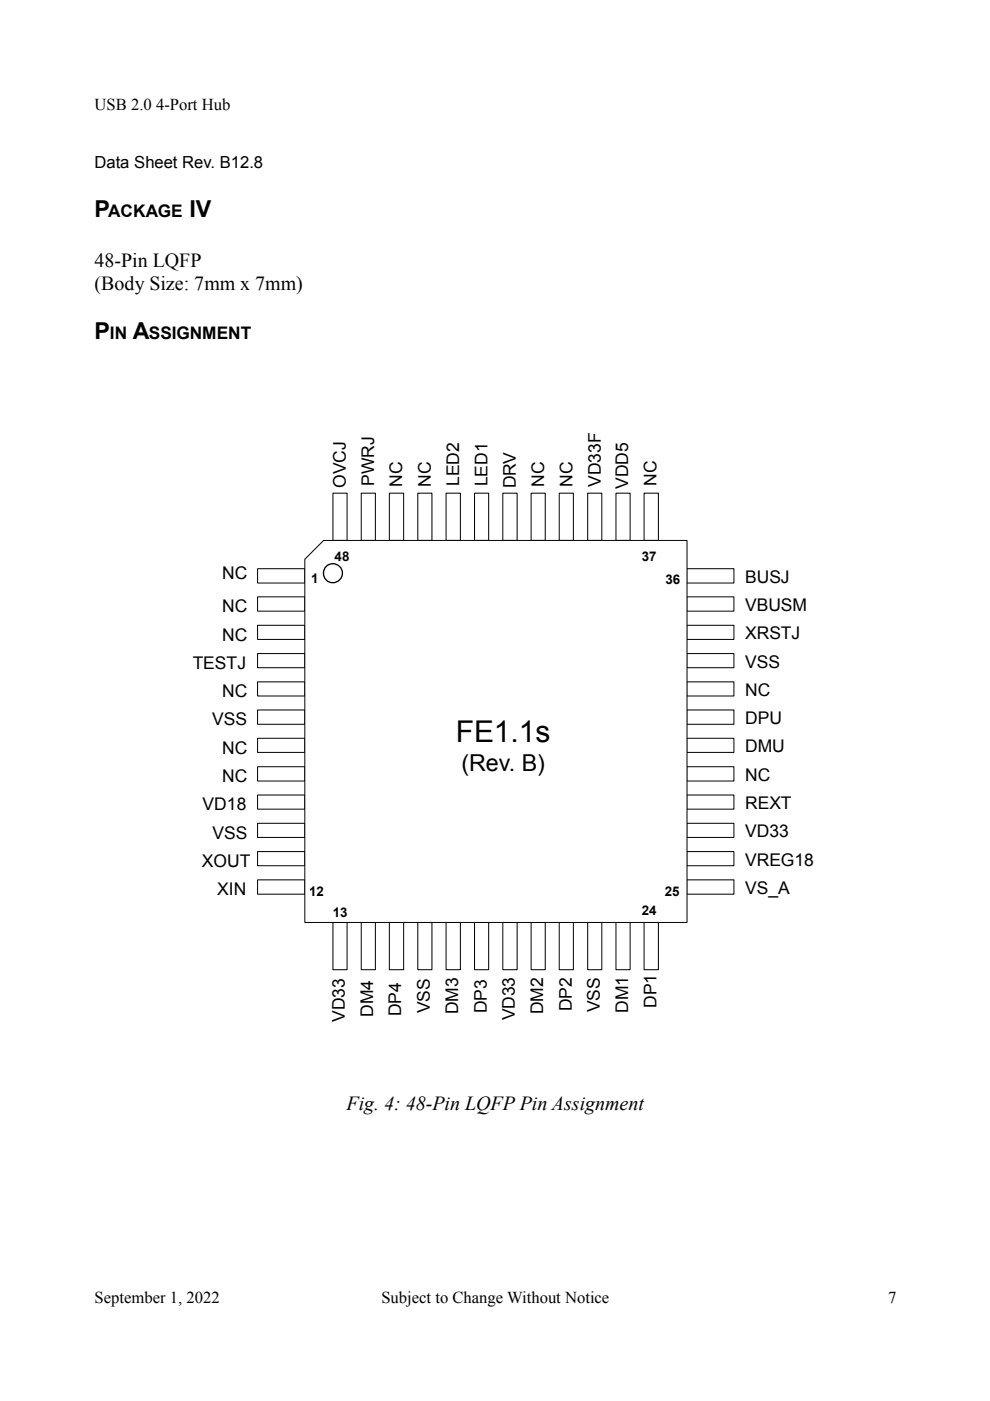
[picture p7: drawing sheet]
<svg xmlns="http://www.w3.org/2000/svg" width="210mm" height="297mm" viewBox="0 0 210 297" stroke-linecap="round" stroke-linejoin="round" font-family="sans-serif">
<path d="M54.6 120.6h10v3h-10z" fill="none" stroke="#000" stroke-width=".21"/>
<path d="M54.6 126.5h10v3.1h-10z" fill-rule="evenodd" fill="#fff"/>
<path d="M54.6 126.5h10v3.1h-10z" fill="none" stroke="#000" stroke-width=".21"/>
<path d="M54.6 132.6h10v3h-10z" fill-rule="evenodd" fill="#fff"/>
<path d="M54.6 132.6h10v3h-10z" fill="none" stroke="#000" stroke-width=".21"/>
<path d="M54.6 138.6h10v3h-10z" fill-rule="evenodd" fill="#fff"/>
<path d="M54.6 138.6h10v3h-10z" fill="none" stroke="#000" stroke-width=".21"/>
<path d="M54.6 144.6h10v3h-10z" fill-rule="evenodd" fill="#fff"/>
<path d="M54.6 144.6h10v3h-10z" fill="none" stroke="#000" stroke-width=".21"/>
<path d="M54.6 150.5h10v3.1h-10z" fill-rule="evenodd" fill="#fff"/>
<path d="M54.6 150.5h10v3.1h-10z" fill="none" stroke="#000" stroke-width=".21"/>
<path d="M54.6 156.5h10v3h-10z" fill-rule="evenodd" fill="#fff"/>
<path d="M54.6 156.5h10v3h-10z" fill="none" stroke="#000" stroke-width=".21"/>
<path d="M54.6 162.6h10v3h-10z" fill-rule="evenodd" fill="#fff"/>
<path d="M54.6 162.6h10v3h-10z" fill="none" stroke="#000" stroke-width=".21"/>
<path d="M54.6 168.6h10v3h-10z" fill-rule="evenodd" fill="#fff"/>
<path d="M54.6 168.6h10v3h-10z" fill="none" stroke="#000" stroke-width=".21"/>
<path d="M54.6 174.6h10v3h-10z" fill-rule="evenodd" fill="#fff"/>
<path d="M54.6 174.6h10v3h-10z" fill="none" stroke="#000" stroke-width=".21"/>
<path d="M54.6 180.6h10v3h-10z" fill-rule="evenodd" fill="#fff"/>
<path d="M54.6 180.6h10v3h-10z" fill="none" stroke="#000" stroke-width=".21"/>
<path d="M54.6 186.5h10v3.1h-10z" fill-rule="evenodd" fill="#fff"/>
<path d="M54.6 186.5h10v3.1h-10z" fill="none" stroke="#000" stroke-width=".21"/>
<path d="M145.6 120.6h10v3h-10z" fill-rule="evenodd" fill="#fff"/>
<path d="M145.6 120.6h10v3h-10z" fill="none" stroke="#000" stroke-width=".21"/>
<path d="M145.6 126.5h10v3.1h-10z" fill-rule="evenodd" fill="#fff"/>
<path d="M145.6 126.5h10v3.1h-10z" fill="none" stroke="#000" stroke-width=".21"/>
<path d="M145.6 132.6h10v3h-10z" fill-rule="evenodd" fill="#fff"/>
<path d="M145.6 132.6h10v3h-10z" fill="none" stroke="#000" stroke-width=".21"/>
<path d="M145.6 138.6h10v3h-10z" fill-rule="evenodd" fill="#fff"/>
<path d="M145.6 138.6h10v3h-10z" fill="none" stroke="#000" stroke-width=".21"/>
<path d="M145.6 144.6h10v3h-10z" fill-rule="evenodd" fill="#fff"/>
<path d="M145.6 144.6h10v3h-10z" fill="none" stroke="#000" stroke-width=".21"/>
<path d="M145.6 150.5h10v3.1h-10z" fill-rule="evenodd" fill="#fff"/>
<path d="M145.6 150.5h10v3.1h-10z" fill="none" stroke="#000" stroke-width=".21"/>
<path d="M145.6 156.5h10v3h-10z" fill-rule="evenodd" fill="#fff"/>
<path d="M145.6 156.5h10v3h-10z" fill="none" stroke="#000" stroke-width=".21"/>
<path d="M145.6 162.6h10v3h-10z" fill-rule="evenodd" fill="#fff"/>
<path d="M145.6 162.6h10v3h-10z" fill="none" stroke="#000" stroke-width=".21"/>
<path d="M145.6 168.6h10v3h-10z" fill-rule="evenodd" fill="#fff"/>
<path d="M145.6 168.6h10v3h-10z" fill="none" stroke="#000" stroke-width=".21"/>
<path d="M145.6 174.6h10v3h-10z" fill-rule="evenodd" fill="#fff"/>
<path d="M145.6 174.6h10v3h-10z" fill="none" stroke="#000" stroke-width=".21"/>
<path d="M145.6 180.6h10v3h-10z" fill-rule="evenodd" fill="#fff"/>
<path d="M145.6 180.6h10v3h-10z" fill="none" stroke="#000" stroke-width=".21"/>
<path d="M145.6 186.5h10v3.1h-10z" fill-rule="evenodd" fill="#fff"/>
<path d="M145.6 186.5h10v3.1h-10z" fill="none" stroke="#000" stroke-width=".21"/>
<path d="M70.6 104.6h3v10h-3z" fill-rule="evenodd" fill="#fff"/>
<path d="M70.6 104.6h3v10h-3z" fill="none" stroke="#000" stroke-width=".21"/>
<path d="M76.6 104.6h3v10h-3z" fill-rule="evenodd" fill="#fff"/>
<path d="M76.6 104.6h3v10h-3z" fill="none" stroke="#000" stroke-width=".21"/>
<path d="M82.5 104.6h3.1v10h-3.1z" fill-rule="evenodd" fill="#fff"/>
<path d="M82.5 104.6h3.1v10h-3.1z" fill="none" stroke="#000" stroke-width=".21"/>
<path d="M88.6 104.6h3v10h-3z" fill-rule="evenodd" fill="#fff"/>
<path d="M88.6 104.6h3v10h-3z" fill="none" stroke="#000" stroke-width=".21"/>
<path d="M94.6 104.6h3v10h-3z" fill-rule="evenodd" fill="#fff"/>
<path d="M94.6 104.6h3v10h-3z" fill="none" stroke="#000" stroke-width=".21"/>
<path d="M100.6 104.6h3v10h-3z" fill-rule="evenodd" fill="#fff"/>
<path d="M100.6 104.6h3v10h-3z" fill="none" stroke="#000" stroke-width=".21"/>
<path d="M106.6 104.6h3v10h-3z" fill-rule="evenodd" fill="#fff"/>
<path d="M106.6 104.6h3v10h-3z" fill="none" stroke="#000" stroke-width=".21"/>
<path d="M112.6 104.6h3v10h-3z" fill-rule="evenodd" fill="#fff"/>
<path d="M112.6 104.6h3v10h-3z" fill="none" stroke="#000" stroke-width=".21"/>
<path d="M118.6 104.6h3v10h-3z" fill-rule="evenodd" fill="#fff"/>
<path d="M118.6 104.6h3v10h-3z" fill="none" stroke="#000" stroke-width=".21"/>
<path d="M124.6 104.6h3v10h-3z" fill-rule="evenodd" fill="#fff"/>
<path d="M124.6 104.6h3v10h-3z" fill="none" stroke="#000" stroke-width=".21"/>
<path d="M130.6 104.6h3v10h-3z" fill-rule="evenodd" fill="#fff"/>
<path d="M130.6 104.6h3v10h-3z" fill="none" stroke="#000" stroke-width=".21"/>
<path d="M136.6 104.6h3v10h-3z" fill-rule="evenodd" fill="#fff"/>
<path d="M136.6 104.6h3v10h-3z" fill="none" stroke="#000" stroke-width=".21"/>
<path d="M70.6 195.6h3v10h-3z" fill-rule="evenodd" fill="#fff"/>
<path d="M70.6 195.6h3v10h-3z" fill="none" stroke="#000" stroke-width=".21"/>
<path d="M76.6 195.6h3v10h-3z" fill-rule="evenodd" fill="#fff"/>
<path d="M76.6 195.6h3v10h-3z" fill="none" stroke="#000" stroke-width=".21"/>
<path d="M82.5 195.6h3.1v10h-3.1z" fill-rule="evenodd" fill="#fff"/>
<path d="M82.5 195.6h3.1v10h-3.1z" fill="none" stroke="#000" stroke-width=".21"/>
<path d="M88.6 195.6h3v10h-3z" fill-rule="evenodd" fill="#fff"/>
<path d="M88.6 195.6h3v10h-3z" fill="none" stroke="#000" stroke-width=".21"/>
<path d="M94.6 195.6h3v10h-3z" fill-rule="evenodd" fill="#fff"/>
<path d="M94.6 195.6h3v10h-3z" fill="none" stroke="#000" stroke-width=".21"/>
<path d="M100.6 195.6h3v10h-3z" fill-rule="evenodd" fill="#fff"/>
<path d="M100.6 195.6h3v10h-3z" fill="none" stroke="#000" stroke-width=".21"/>
<path d="M106.6 195.6h3v10h-3z" fill-rule="evenodd" fill="#fff"/>
<path d="M106.6 195.6h3v10h-3z" fill="none" stroke="#000" stroke-width=".21"/>
<path d="M112.6 195.6h3v10h-3z" fill-rule="evenodd" fill="#fff"/>
<path d="M112.6 195.6h3v10h-3z" fill="none" stroke="#000" stroke-width=".21"/>
<path d="M118.6 195.6h3v10h-3z" fill-rule="evenodd" fill="#fff"/>
<path d="M118.6 195.6h3v10h-3z" fill="none" stroke="#000" stroke-width=".21"/>
<path d="M124.6 195.6h3v10h-3z" fill-rule="evenodd" fill="#fff"/>
<path d="M124.6 195.6h3v10h-3z" fill="none" stroke="#000" stroke-width=".21"/>
<path d="M130.6 195.6h3v10h-3z" fill-rule="evenodd" fill="#fff"/>
<path d="M130.6 195.6h3v10h-3z" fill="none" stroke="#000" stroke-width=".21"/>
<path d="M136.6 195.6h3v10h-3z" fill-rule="evenodd" fill="#fff"/>
<path d="M136.6 195.6h3v10h-3z" fill="none" stroke="#000" stroke-width=".21"/>
<path d="M68.6 114.6h77.1v81h-81.1v-77z" fill-rule="evenodd" fill="#fff"/>
<path d="M68.6 114.6h77.1v81h-81.1v-77z" fill="none" stroke="#000" stroke-width=".21"/>
<circle cx="70.6" cy="121.5" r="2.02" fill="#fff"/>
<circle cx="70.6" cy="121.5" r="2.02" fill="none" stroke="#000" stroke-width=".28"/>
<text font-size="6.3" x="96.6" y="157.4">FE1.1s</text>
<g font-size="4.9">
<text x="20" y="45.9">P</text>
<text x="40.1" y="45.9">IV</text>
<text x="20" y="71.9">P</text>
<text x="28.2" y="71.9">A</text>
<text x="97.8" y="163.4">(Rev. B)</text>
</g>
<g font-size="4.2">
<text x="20" y="56.6">48-Pin LQFP</text>
<text x="20" y="61.5">(Body Size: 7mm x 7mm)</text>
<text x="73.5" y="235.3">Fig. 4: 48-Pin LQFP Pin Assignment</text>
</g>
<g font-size="3.7">
<text x="23" y="45.9">ACKAGE</text>
<text x="23.3" y="71.9">IN</text>
<text x="31.6" y="71.9">SSIGNMENT</text>
<text x="73.3" y="103.4" transform="rotate(-90 73.3 103.4)">OVCJ</text>
<text x="79.3" y="102.9" transform="rotate(-90 79.3 102.9)">PWRJ</text>
<text x="85.3" y="103.2" transform="rotate(-90 85.3 103.2)">NC</text>
<text x="91.3" y="103.2" transform="rotate(-90 91.3 103.2)">NC</text>
<text x="97.3" y="103" transform="rotate(-90 97.3 103)">LED2</text>
<text x="103.3" y="103" transform="rotate(-90 103.3 103)">LED1</text>
<text x="109.4" y="103.5" transform="rotate(-90 109.4 103.5)">DRV</text>
<text x="115.4" y="103.2" transform="rotate(-90 115.4 103.2)">NC</text>
<text x="121.4" y="103.2" transform="rotate(-90 121.4 103.2)">NC</text>
<text x="127.4" y="103.2" transform="rotate(-90 127.4 103.2)">VD33F</text>
<text x="133.2" y="103.6" transform="rotate(-90 133.2 103.6)">VDD5</text>
<text x="139.2" y="102.9" transform="rotate(-90 139.2 102.9)">NC</text>
<text x="47.1" y="122.8">NC</text>
<text x="158" y="123.5">BUSJ</text>
<text x="47.1" y="129.8">NC</text>
<text x="158" y="129.5">VBUSM</text>
<text x="47.1" y="135.9">NC</text>
<text x="158" y="135.5">XRSTJ</text>
<text x="40.9" y="141.8">TESTJ</text>
<text x="158" y="141.5">VSS</text>
<text x="47.1" y="147.8">NC</text>
<text x="158" y="147.5">NC</text>
<text x="45" y="153.8">VSS</text>
<text x="158" y="153.5">DPU</text>
<text x="47.1" y="159.8">NC</text>
<text x="158" y="159.5">DMU</text>
<text x="47.1" y="165.8">NC</text>
<text x="158" y="165.5">NC</text>
<text x="43" y="171.8">VD18</text>
<text x="158" y="171.5">REXT</text>
<text x="45" y="177.8">VSS</text>
<text x="158" y="177.5">VD33</text>
<text x="42.8" y="183.8">XOUT</text>
<text x="158" y="183.6">VREG18</text>
<text x="46.1" y="189.8">XIN</text>
<text x="158" y="189.5">VS_A</text>
<text x="79.1" y="215.5" transform="rotate(-90 79.1 215.5)">DM4</text>
<text x="85.1" y="215.4" transform="rotate(-90 85.1 215.4)">DP4</text>
<text x="91.2" y="214.8" transform="rotate(-90 91.2 214.8)">VSS</text>
<text x="97.2" y="215" transform="rotate(-90 97.2 215)">DM3</text>
<text x="103.2" y="214.8" transform="rotate(-90 103.2 214.8)">DP3</text>
<text x="115.2" y="215" transform="rotate(-90 115.2 215)">DM2</text>
<text x="121.2" y="214.3" transform="rotate(-90 121.2 214.3)">DP2</text>
<text x="127.2" y="214.6" transform="rotate(-90 127.2 214.6)">VSS</text>
<text x="133.2" y="214.7" transform="rotate(-90 133.2 214.7)">DM1</text>
<text x="139.2" y="213.6" transform="rotate(-90 139.2 213.6)">DP1</text>
<text x="73.1" y="216.6" transform="rotate(-90 73.1 216.6)">VD33</text>
<text x="109.2" y="216.3" transform="rotate(-90 109.2 216.3)">VD33</text>
</g>
<g font-size="3.5">
<text x="20" y="23.3">USB 2.0 4-Port Hub</text>
<text x="20" y="35.6">Data Sheet Rev. B12.8</text>
<text x="20" y="276.2">September 1, 2022</text>
<text x="80.9" y="276.2">Subject to Change Without Notice</text>
<text x="188.3" y="276.2">7</text>
</g>
<g font-size="2.8">
<text x="70.9" y="118.9">48</text>
<text x="136.1" y="118.9">37</text>
<text x="66" y="123.6">1</text>
<text x="141.1" y="123.8">36</text>
<text x="65.5" y="190">12</text>
<text x="140.9" y="190">25</text>
<text x="70.6" y="194.4">13</text>
<text x="136.1" y="194">24</text>
</g>
</svg>
